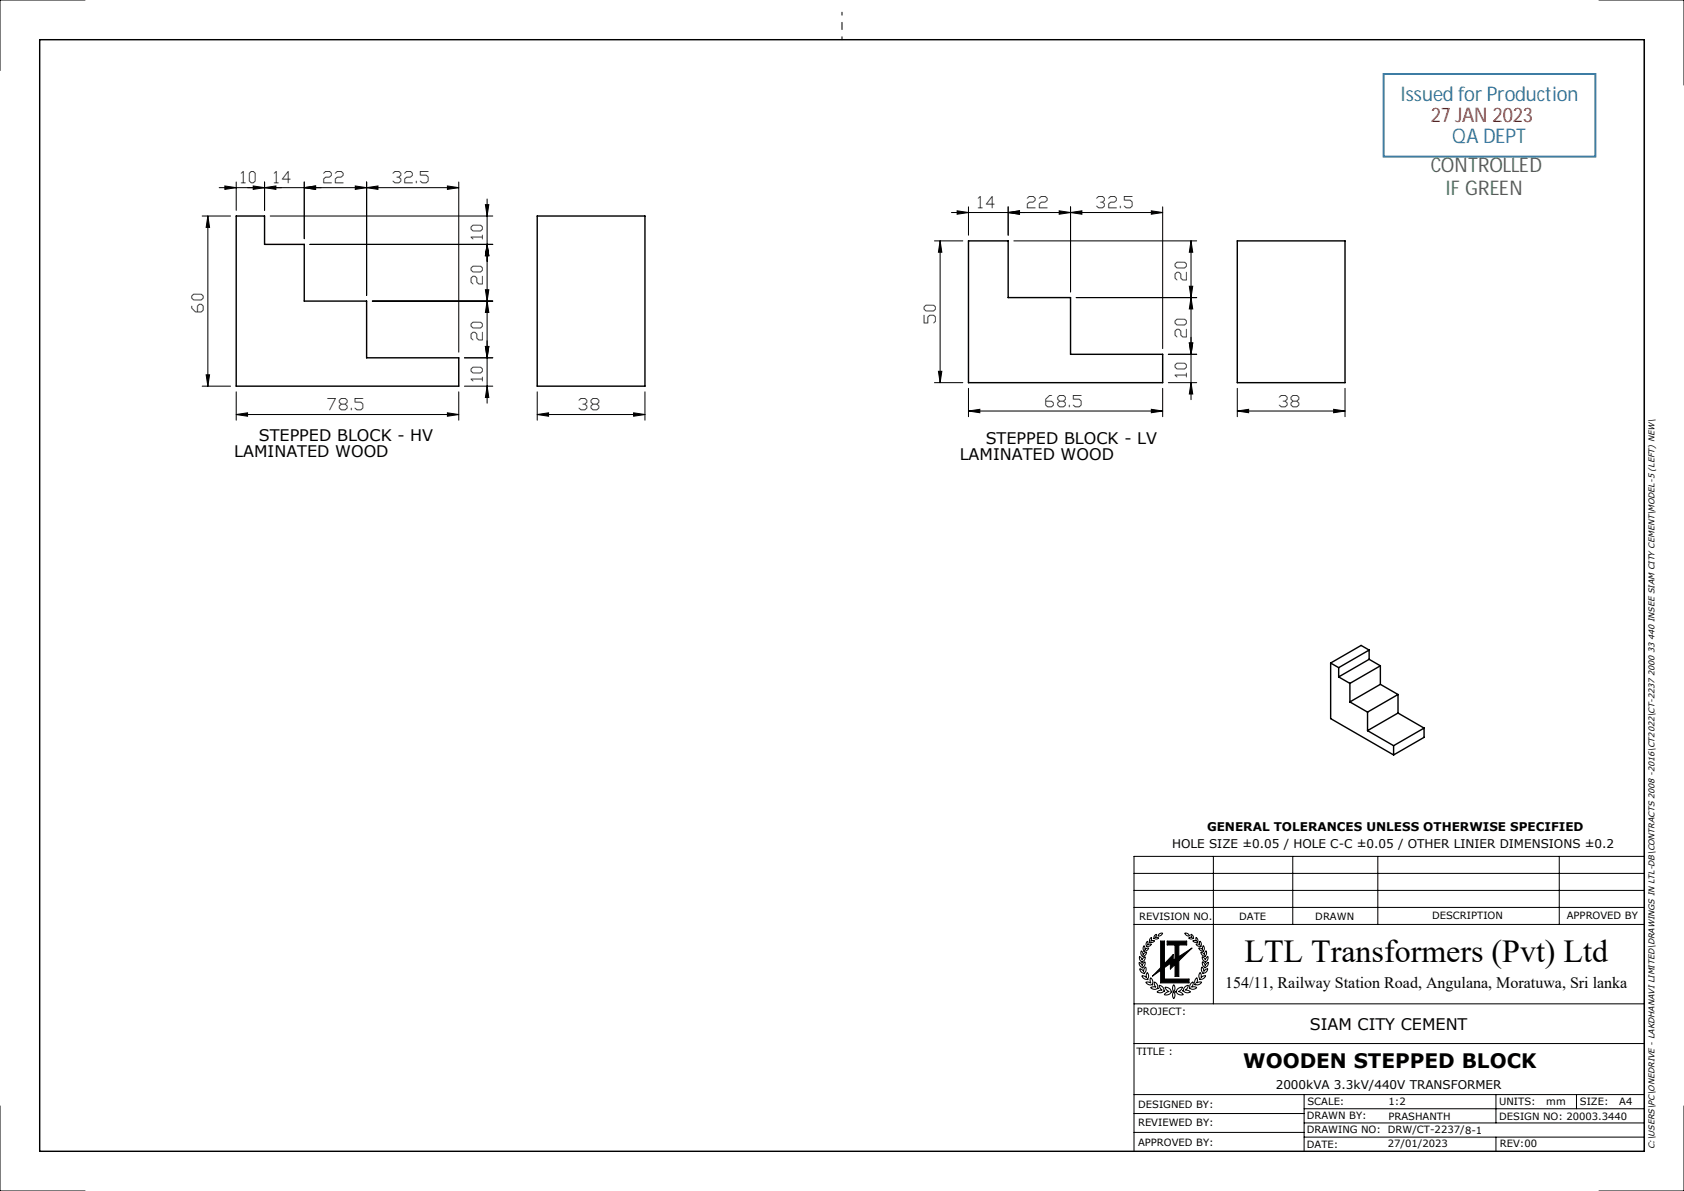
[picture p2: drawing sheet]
<svg xmlns="http://www.w3.org/2000/svg" width="297mm" height="210mm" viewBox="0 0 297 210" stroke-linecap="round" stroke-linejoin="round" font-family="sans-serif">
<g fill="none" stroke="#000" stroke-width=".18">
<path d="M15 0h-15v12.4M282 0h15v15M290 7v196M35.7 38.1h5M36.7 38.1v30M36.7 38.1l.3 2h-.6zM38.7 33.1h42.2M39.7 32.8l2 .3-2 .3zM41.7 32.1v5M44.7 32.8l2 .3-2 .3zM46.7 33.1l2-.3v.6zM46.7 32.1v5"/>
<path d="M47.7 38.1h39.2M53.7 33.1l2-.3v.6zM53.7 32.1v10M62.7 32.8l2 .3-2 .3zM64.7 33.1l2-.3v.6zM64.7 32.1v20M78.9 32.8l2 .3-2 .3zM80.9 32.1v30M85.6 36.1h.6l-.3 2zM85.9 35.1v36M167.8 37.5h37.3M168.8 37.2l2 .3-2 .3z"/>
<path d="M170.8 36.5v5M177.8 37.5l2-.3v.6zM177.8 36.5v5M186.8 37.2l2 .3-2 .3zM188.8 37.5l2-.3v.6zM188.8 36.5v15M203.1 37.2l2 .3-2 .3zM205.1 36.5v25M54.7 43.1h32.2M65.7 53.1h21.2M85.6 51.1h.6l-.3 2zM85.9 43.1l.3 2h-.6z"/>
<path d="M85.9 53.1l.3 2h-.6zM164.8 42.5h5M165.8 42.5l.3 2h-.6zM165.8 42.5v25M178.8 42.5h32.3M189.8 52.5h21.3M209.8 50.5h.6l-.3 2zM210.1 42.5l.3 2h-.6zM210.1 52.5l.3 2h-.6zM210.1 42.5v28M35.7 68.1h5M36.4 66.1h.6l-.3 2z"/>
<path d="M41.7 73.1l2-.3v.6zM41.7 69.1v5M41.7 73.1h39.2M78.9 72.8l2 .3-2 .3zM80.9 69.1v5M81.9 68.1h5M85.6 61.1h.6l-.3 2zM85.9 68.1l.3 2h-.6zM86.9 63.1h-5M94.7 73.1l2-.3v.6zM94.7 73.1h19M94.7 69.1v5"/>
<path d="M111.7 72.8l2 .3-2 .3zM113.7 69.1v5M164.8 67.5h5M165.5 65.5h.6l-.3 2zM170.8 72.5l2-.3v.6zM170.8 68.5v5M170.8 72.5h34.3M203.1 72.2l2 .3-2 .3zM205.1 68.5v5M206.1 62.5h5M206.1 67.5h5M209.8 60.5h.6l-.3 2z"/>
<path d="M210.1 67.5l.3 2h-.6zM218.2 72.5l2-.3v.6zM218.2 68.5v5M218.2 72.5h19M235.2 72.2l2 .3-2 .3zM237.2 68.5v5M200 157h90M200 154h90M214 151v26M228 151v12M243 151v12M275 151v12"/>
<path d="M290 151h-90v52M200 177h90M200 163h90M200 160h90M200.9 169.7l.6 .6 .1-.4 .3-.3a.94 .94 0 0 1-.4 1.1 .97 .97 0 0 1-.6-1zM201 168.6l.4 .7 .2-.4 .4-.2a.9 .9 0 0 1-.6 .9 .93 .93 0 0 1-.4-1zM201 170.8l.4 .2 .3 .3 .1-.4 .2-.4a.97 .97 0 0 1-.2 1.2 1.01 1.01 0 0 1-.8-.9zM201.3 167.6l.3 .7 .3-.3 .3-.1a.86 .86 0 0 1-.7 .8 .89 .89 0 0 1-.2-1.1zM201.4 172l.4 .1 .4 .3v-.5l.1-.4a1.01 1.01 0 0 1 .1 1.2 1.05 1.05 0 0 1-1-.7zM201.8 166.7l.1 .7 .3-.2h.4a.82 .82 0 0 1-.9 .5 .86 .86 0 0 1 .1-1zM202.1 173.2h.4l.5 .1-.2-.4 .1-.5a1.05 1.05 0 0 1 .3 1.3l-.1-.1a.81 .81 0 0 1-1-.4zM202.3 166l.2 .2-.1 .4 .3-.1h.4a.79 .79 0 0 1-.9 .4l-.1-.5z"/>
<path d="M203 165.4l.1-.1-.1 .6h.6a.47 .47 0 0 1-.8 .2l-.1-.4zM203.5 165.4a.45 .45 0 0 0 .8 0l-.6-.1 .3-.6a.55 .55 0 0 0-.5 .7M203.6 173.1a1.08 1.08 0 0 1 .6 1.2h-.1a.84 .84 0 0 1-1.2-.2l.5-.1 .5 .1-.3-.5zM204.4 164.7l.7-.2a.69 .69 0 0 1-.9 .5zM204.4 173.7a1.12 1.12 0 0 1 1 1.1l-.1-.1a.87 .87 0 0 1-1.3 .2l.5-.3h.5l-.4-.4zM204.7 165.9h.7v4l1.5-1.6v1l.3-.2v-2.5h-1.3v-.7h3.4v.7h-1.4v2.1l2.3-1.5-2.3 2.2v2.8h-.7v-2.1l-.8 .8v-1l-1 .7v2h4.3v.7h-5v-2.2l-1.4 1 1.4-1.5zM205.5 174.1a.92 .92 0 0 1 1 .7h.2a1.04 1.04 0 0 1-1.4 .6l.4-.4 .5-.2a1.13 1.13 0 0 1-.7-.7zM207 173.6a1 1 0 0 1 0 1.3 1 1 0 0 1 0-1.3zM207 174.9a1 1 0 0 1 0 1.2 1 1 0 0 1 0-1.2zM207.7 174.4l.4-.3h.5a1.13 1.13 0 0 1-.8 .7l.5 .2 .4 .4a1.04 1.04 0 0 1-1.3-.6h.1zM208.9 164.5a.64 .64 0 0 1 .8 .5l-.4-.1zM209 174l.6-.3-.2 .5-.4 .4h.5l.5 .3a.87 .87 0 0 1-1.2-.2l-.2 .1v-.2h.1l.1-.3z"/>
<path d="M210 164.7a.62 .62 0 0 1 .5 .8l-.1-.1a.45 .45 0 0 1-.7 0l.6-.1zM210.1 173.4l.3-.3v.5l-.3 .5 .5-.1 .5 .1a.95 .95 0 0 1-1.3 .1zM210.9 166.5h.4l.3 .1v-.7a.69 .69 0 0 1 .1 1v-.1a.61 .61 0 0 1-.8-.3zM210.9 165.3a.66 .66 0 0 1 .3 .9l-.1-.1a.47 .47 0 0 1-.7-.2h.6zM211 172.5l.1-.1 .1 .3-.2 .6 .5-.1h.4a.91 .91 0 0 1-1.2 .4l.1-.1-.1-.5zM211.4 167.1l.4 .1 .3 .2 .1-.7a.72 .72 0 0 1 0 1h-.1a.64 .64 0 0 1-.7-.6zM211.7 171.5l.2 .4-.1 .5 .4-.3 .4-.1a.88 .88 0 0 1-1 .7v-.1a.78 .78 0 0 1 .1-1.1zM211.8 167.9l.4 .1 .2 .3 .3-.7a.75 .75 0 0 1-.3 1.1v-.1a.67 .67 0 0 1-.6-.7zM212 170.5l.2 .3 .1 .5 .3-.3 .4-.2a.85 .85 0 0 1-.9 .8l.1-.1a.75 .75 0 0 1-.2-1zM212 168.7l.4 .2 .2 .4 .4-.7a.78 .78 0 0 1-.5 1v-.1a.7 .7 0 0 1-.5-.8zM212.1 169.6l.3 .3 .1 .4 .6-.6a.82 .82 0 0 1-.7 .9l.1-.1a.73 .73 0 0 1-.4-.9zM0 195v15h15"/>
<path d="M200 196.3h30M200 199.7h30M200 193h90M200 184h90M230 198h60M230 193v10M230 195.5h60M263.8 193v5M278 193v2.5M297 195v15h-15M230 200.5h60M263.8 200.5v2.5"/>
</g>
<path d="M148.5 7v-4.8" fill="none" stroke="#000" stroke-width=".18" stroke-dasharray="15.2 1.3 1.3 1.3" stroke-dashoffset="14.7"/>
<g fill="none" stroke="#000" stroke-width=".25">
<path d="M7 7h283v196h-283zM41.7 38.1h5v5h7v10h11v10h16.2v5h-39.2zM94.7 38.1h19v30h-19zM170.8 42.5h7v10h11v10h16.3v5h-34.3zM218.2 42.5h19v25h-19zM234.7 116.9v9.8l11.1 6.4M234.7 116.9l1.4 .8M236.1 117.7v1.7M236.1 119.4l2 1.1M241.5 116.3l-5.4 3.1M241.5 116.3l1.9 1.1M241.5 114.6l-5.4 3.1"/>
<path d="M241.5 114.6v1.7M241.5 114.6l-1.4-.8-5.4 3.1M243.4 117.4l-5.3 3.1M243.4 117.4v3.3M238.1 120.5v3.3M238.1 123.8l3.1 1.8M241.2 125.6v3.2M241.2 128.8l4.6 2.7M243.4 120.7l-5.3 3.1M243.4 120.7l3.2 1.8M245.8 131.5v1.6M246.6 125.7l-5.4 3.1"/>
<path d="M246.6 125.7l4.6 2.7M246.6 122.5l-5.4 3.1M246.6 122.5v3.2M251.2 128.4v1.6l-5.4 3.1M251.2 128.4l-5.4 3.1"/>
</g>
<path d="M204.7 165.9h.7v4l1.5-1.6v1l.3-.2v-2.5h-1.3v-.7h3.4v.7h-1.4v2.1l2.3-1.5-2.3 2.2v2.8h-.7v-2.1l-.8 .8v-1l-1 .7v2h4.3v.7h-5v-2.2l-1.4 1 1.4-1.5z" fill-rule="evenodd" fill="#000"/>
<g fill="#000">
<path d="M46.7 33.1l2-.3v.6zM39.7 32.8l2 .3-2 .3zM62.7 32.8l2 .3-2 .3zM53.7 33.1l2-.3v.6zM78.9 32.8l2 .3-2 .3zM64.7 33.1l2-.3v.6zM177.8 37.5l2-.3v.6zM168.8 37.2l2 .3-2 .3zM203.1 37.2l2 .3-2 .3zM188.8 37.5l2-.3v.6z"/>
<path d="M53.7 33.1l2-.3v.6zM44.7 32.8l2 .3-2 .3z"/>
<path d="M186.8 37.2l2 .3-2 .3zM177.8 37.5l2-.3v.6z"/>
<path d="M85.9 43.1l.3 2h-.6zM85.6 36.1h.6l-.3 2zM85.6 51.1h.6l-.3 2zM85.9 43.1l.3 2h-.6zM85.6 61.1h.6l-.3 2zM85.9 53.1l.3 2h-.6zM209.8 50.5h.6l-.3 2zM210.1 42.5l.3 2h-.6zM209.8 60.5h.6l-.3 2zM210.1 52.5l.3 2h-.6z"/>
<path d="M36.4 66.1h.6l-.3 2zM36.7 38.1l.3 2h-.6zM165.5 65.5h.6l-.3 2zM165.8 42.5l.3 2h-.6z"/>
<path d="M78.9 72.8l2 .3-2 .3zM41.7 73.1l2-.3v.6zM111.7 72.8l2 .3-2 .3zM94.7 73.1l2-.3v.6zM235.2 72.2l2 .3-2 .3zM218.2 72.5l2-.3v.6z"/>
<path d="M85.6 61.1h.6l-.3 2zM85.9 68.1l.3 2h-.6zM209.8 60.5h.6l-.3 2zM210.1 67.5l.3 2h-.6z"/>
<path d="M203.1 72.2l2 .3-2 .3zM170.8 72.5l2-.3v.6z"/>
</g>
<g fill="#fff" stroke="#fff" stroke-width=".35">
<path d="M69.5 78.4h12.1v3.1h-12.1z"/>
<path d="M197.2 79.2h12.1v3h-12.1z"/>
</g>
<path d="M244 13.1h37.4v14.5h-37.4z" fill="none" stroke="#2e75b6" stroke-width=".34"/>
<text font-size="5.6" x="219.5" y="169.6">LTL Transformers (Pvt) Ltd</text>
<g font-size="3.6" fill="#2e74b5">
<text x="247" y="17.8">Issued for Production</text>
<text x="256.1" y="25.2">QA DEPT</text>
</g>
<text font-size="3.6" fill="#f00" x="252.3" y="21.4">27 JAN 2023</text>
<g font-size="3.6" fill="#538135">
<text x="252.3" y="30.4">CONTROLLED</text>
<text x="254.9" y="34.5">IF GREEN</text>
</g>
<text font-size="3.5" x="219.2" y="188.4">WOODEN STEPPED BLOCK</text>
<g font-size="2.8">
<text x="42.6" y="32.3">10</text>
<text x="48.4" y="32.3">14</text>
<text x="57.1" y="32.3">22</text>
<text x="69.3" y="32.3">32.5</text>
<text x="172.6" y="36.7">14</text>
<text x="181.2" y="36.7">22</text>
<text x="193.5" y="36.7">32.5</text>
<text x="85.2" y="42.1" transform="rotate(-90 85.2 42.1)">10</text>
<text x="85.2" y="50" transform="rotate(-90 85.2 50)">20</text>
<text x="209.3" y="49.4" transform="rotate(-90 209.3 49.4)">20</text>
<text x="35.9" y="55" transform="rotate(-90 35.9 55)">60</text>
<text x="85.2" y="60" transform="rotate(-90 85.2 60)">20</text>
<text x="165.1" y="56.9" transform="rotate(-90 165.1 56.9)">50</text>
<text x="209.3" y="59.4" transform="rotate(-90 209.3 59.4)">20</text>
<text x="85.2" y="67.1" transform="rotate(-90 85.2 67.1)">10</text>
<text x="184.5" y="71.7">68.5</text>
<text x="209.3" y="66.5" transform="rotate(-90 209.3 66.5)">10</text>
<text x="225.6" y="71.7">38</text>
<text x="45.6" y="77.8">STEPPED BLOCK - HV</text>
<text x="57.8" y="72.3">78.5</text>
<text x="102.2" y="72.3">38</text>
<text x="41.3" y="80.7">LAMINATED WOOD - 14Nos.</text>
<text x="169.3" y="81.2">LAMINATED WOOD - 14Nos.</text>
<text x="173.8" y="78.3">STEPPED BLOCK - LV</text>
<text x="216.1" y="174.1">154/11, Railway Station Road, Angulana, Moratuwa, Sri lanka</text>
<text x="231" y="181.6">SIAM CITY CEMENT</text>
</g>
<g font-size="2.1">
<text x="206.7" y="149.6">HOLE SIZE ±0.05 / HOLE C-C ±0.05 / OTHER LINIER DIMENSIONS ±0.2</text>
<text x="212.9" y="146.4">GENERAL TOLERANCES UNLESS OTHERWISE SPECIFIED</text>
<text x="225" y="191.9">2000kVA 3.3kV/440V TRANSFORMER</text>
</g>
<g font-size="1.8">
<text x="200.9" y="162.1">REVISION NO.</text>
<text x="218.6" y="162.1">DATE</text>
<text x="232" y="162.1">DRAWN</text>
<text x="252.6" y="162.1">DESCRIPTION</text>
<text x="276.3" y="162.1">APPROVED BY</text>
<text x="200.5" y="179">PROJECT:</text>
<text x="200.4" y="186">TITLE :</text>
<text x="200.7" y="195.4">DESIGNED BY:</text>
<text x="230.5" y="197.4">DRAWN BY:</text>
<text x="230.6" y="194.9">SCALE:</text>
<text x="244.9" y="197.5">PRASHANTH</text>
<text x="244.9" y="194.9">1:2</text>
<text x="264.4" y="197.4">DESIGN NO: 20003.3440</text>
<text x="264.4" y="194.9">UNITS:</text>
<text x="272.7" y="194.9">mm</text>
<text x="278.6" y="194.9">SIZE:</text>
<text x="285.6" y="194.9">A4</text>
<text x="200.7" y="202">APPROVED BY:</text>
<text x="200.7" y="198.6">REVIEWED BY:</text>
<text x="230.5" y="199.9">DRAWING NO: DRW/CT-2237/8-1</text>
<text x="230.5" y="202.4">DATE:</text>
<text x="244.8" y="202.3">27/01/2023</text>
<text x="264.5" y="202.3">REV:00</text>
</g>
<text font-size="1.5" x="291.8" y="202.7" transform="rotate(-90 291.8 202.7)">C:\USERS\PC\ONEDRIVE - LAKDHANAVI LIMITED\DRAWINGS IN LTL-DB\CONTRACTS 2008 -2016\CT2022\CT-2237 2000 33 440 INSEE SIAM CITY CEMENT\MODEL-5 (LEFT) NEW\</text>
</svg>
